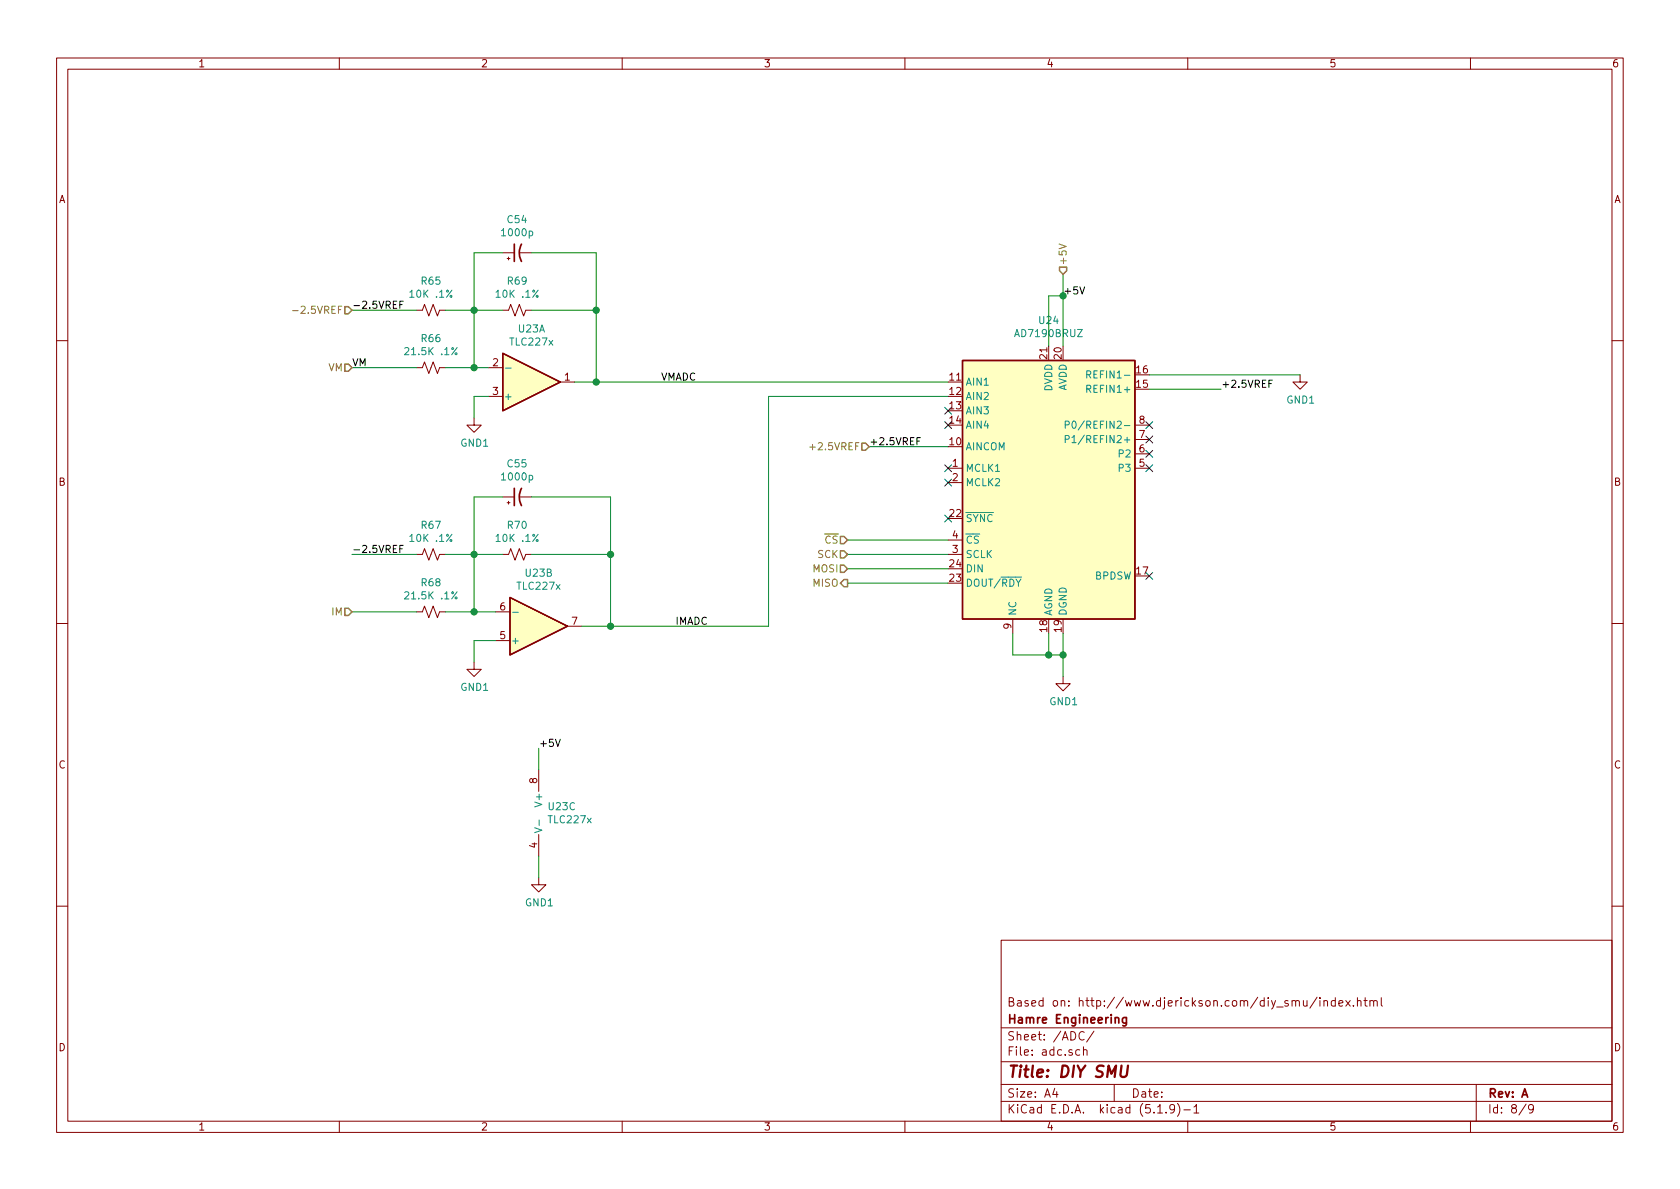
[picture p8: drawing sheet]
EESchema Schematic File Version 4
EELAYER 30 0
EELAYER END
$Descr A4 11693 8268
encoding utf-8
Sheet 8 9
Title "DIY SMU"
Date ""
Rev "A"
Comp "Hamre Engineering"
Comment1 "Based on: http://www.djerickson.com/diy_smu/index.html"
Comment2 ""
Comment3 ""
Comment4 ""
$EndDescr
$Comp
L Device:R_Small_US R65
U 1 1
P 3000 2150
F 0 "R65" V 2795 2150 50  0000 C CNN
F 1 "10K .1%" V 2886 2150 50  0000 C CNN
F 2 "Resistors_SMD:R_0603" H 3000 2150 50  0001 C CNN
F 3 "~" H 3000 2150 50  0001 C CNN
F 4 "Yageo" H 3000 2150 50  0001 C CNN "Manufacturer"
F 5 "RT0603BRD1010KL" H 3000 2150 50  0001 C CNN "partnr"
	1    3000 2150
	0    1    1    0   
$EndComp
$Comp
L Device:R_Small_US R66
U 1 1
P 3000 2550
F 0 "R66" V 2795 2550 50  0000 C CNN
F 1 "21.5K .1%" V 2886 2550 50  0000 C CNN
F 2 "Resistors_SMD:R_0603" H 3000 2550 50  0001 C CNN
F 3 "~" H 3000 2550 50  0001 C CNN
F 4 "Yageo" H 3000 2550 50  0001 C CNN "Manufacturer"
F 5 "RT0603BRD0721K5L" H 3000 2550 50  0001 C CNN "partnr"
	1    3000 2550
	0    1    1    0   
$EndComp
$Comp
L Device:CP1_Small C54
U 1 1
P 3600 1750
F 0 "C54" V 3828 1750 50  0000 C CNN
F 1 "1000p" V 3737 1750 50  0000 C CNN
F 2 "Capacitors_SMD:C_0603" H 3600 1750 50  0001 C CNN
F 3 "~" H 3600 1750 50  0001 C CNN
F 4 "Samsung Electro-Mechanics" H 3600 1750 50  0001 C CNN "Manufacturer"
F 5 "CL10B102KB8NNNC" H 3600 1750 50  0001 C CNN "partnr"
	1    3600 1750
	0    -1   -1   0   
$EndComp
$Comp
L Device:R_Small_US R69
U 1 1
P 3600 2150
F 0 "R69" V 3395 2150 50  0000 C CNN
F 1 "10K .1%" V 3486 2150 50  0000 C CNN
F 2 "Resistors_SMD:R_0603" H 3600 2150 50  0001 C CNN
F 3 "~" H 3600 2150 50  0001 C CNN
F 4 "Yageo" H 3600 2150 50  0001 C CNN "Manufacturer"
F 5 "RT0603BRD1010KL" H 3600 2150 50  0001 C CNN "partnr"
	1    3600 2150
	0    1    1    0   
$EndComp
Wire Wire Line
	3100 2550 3300 2550
Wire Wire Line
	3300 2550 3300 2150
Wire Wire Line
	3300 1750 3500 1750
Wire Wire Line
	3100 2150 3300 2150
Connection ~ 3300 2150
Wire Wire Line
	3300 2150 3300 1750
Wire Wire Line
	3500 2150 3300 2150
Wire Wire Line
	2900 2150 2450 2150
Wire Wire Line
	2900 2550 2450 2550
Text Label 2450 2150 0    50   ~ 0
-2.5VREF
Text Label 2450 2550 0    50   ~ 0
VM
Text HLabel 2450 2150 0    50   Input ~ 0
-2.5VREF
Text HLabel 2450 2550 0    50   Input ~ 0
VM
$Comp
L Device:R_Small_US R67
U 1 1
P 3000 3850
F 0 "R67" V 2795 3850 50  0000 C CNN
F 1 "10K .1%" V 2886 3850 50  0000 C CNN
F 2 "Resistors_SMD:R_0603" H 3000 3850 50  0001 C CNN
F 3 "~" H 3000 3850 50  0001 C CNN
F 4 "Yageo" H 3000 3850 50  0001 C CNN "Manufacturer"
F 5 "RT0603BRD1010KL" H 3000 3850 50  0001 C CNN "partnr"
	1    3000 3850
	0    1    1    0   
$EndComp
$Comp
L Device:R_Small_US R68
U 1 1
P 3000 4250
F 0 "R68" V 2795 4250 50  0000 C CNN
F 1 "21.5K .1%" V 2886 4250 50  0000 C CNN
F 2 "Resistors_SMD:R_0603" H 3000 4250 50  0001 C CNN
F 3 "~" H 3000 4250 50  0001 C CNN
F 4 "Yageo" H 3000 4250 50  0001 C CNN "Manufacturer"
F 5 "RT0603BRD0721K5L" H 3000 4250 50  0001 C CNN "partnr"
	1    3000 4250
	0    1    1    0   
$EndComp
$Comp
L Device:CP1_Small C55
U 1 1
P 3600 3450
F 0 "C55" V 3828 3450 50  0000 C CNN
F 1 "1000p" V 3737 3450 50  0000 C CNN
F 2 "Capacitors_SMD:C_0603" H 3600 3450 50  0001 C CNN
F 3 "~" H 3600 3450 50  0001 C CNN
F 4 "Samsung Electro-Mechanics" H 3600 3450 50  0001 C CNN "Manufacturer"
F 5 "CL10B102KB8NNNC" H 3600 3450 50  0001 C CNN "partnr"
	1    3600 3450
	0    -1   -1   0   
$EndComp
$Comp
L Device:R_Small_US R70
U 1 1
P 3600 3850
F 0 "R70" V 3395 3850 50  0000 C CNN
F 1 "10K .1%" V 3486 3850 50  0000 C CNN
F 2 "Resistors_SMD:R_0603" H 3600 3850 50  0001 C CNN
F 3 "~" H 3600 3850 50  0001 C CNN
F 4 "Yageo" H 3600 3850 50  0001 C CNN "Manufacturer"
F 5 "RT0603BRD1010KL" H 3600 3850 50  0001 C CNN "partnr"
	1    3600 3850
	0    1    1    0   
$EndComp
Wire Wire Line
	3100 4250 3300 4250
Wire Wire Line
	3300 4250 3300 3850
Wire Wire Line
	3300 3450 3500 3450
Wire Wire Line
	3100 3850 3300 3850
Connection ~ 3300 3850
Wire Wire Line
	3300 3850 3300 3450
Wire Wire Line
	3500 3850 3300 3850
Wire Wire Line
	2900 3850 2450 3850
Wire Wire Line
	2900 4250 2450 4250
Text Label 2450 3850 0    50   ~ 0
-2.5VREF
Text HLabel 2450 4250 0    50   Input ~ 0
IM
$Comp
L parts:TLC227x U23
U 1 1
P 3700 2650
F 0 "U23" H 3700 2283 50  0000 C CNN
F 1 "TLC227x" H 3700 2374 50  0000 C CNN
F 2 "Housings_SOIC:SOIC-8_3.9x4.9mm_Pitch1.27mm" H 3800 2650 50  0001 C CNN
F 3 "https://www.ti.com/lit/ds/symlink/tlc2272a.pdf?ts=1610539637440&ref_url=https%253A%252F%252Fwww.ti.com%252Fstore%252Fti%252Fen%252Fp%252Fproduct%252F%253Fp%253DTLC2272ACDR" H 3950 2800 50  0001 C CNN
F 4 "Texas Instruments" H 3700 2650 50  0001 C CNN "Manufacturer"
F 5 "TLC2272AIDR" H 3700 2650 50  0001 C CNN "partnr"
	1    3700 2650
	1    0    0    1   
$EndComp
$Comp
L parts:TLC227x U23
U 2 1
P 3750 4350
F 0 "U23" H 3750 3983 50  0000 C CNN
F 1 "TLC227x" H 3750 4074 50  0000 C CNN
F 2 "Housings_SOIC:SOIC-8_3.9x4.9mm_Pitch1.27mm" H 3850 4350 50  0001 C CNN
F 3 "https://www.ti.com/lit/ds/symlink/tlc2272a.pdf?ts=1610539637440&ref_url=https%253A%252F%252Fwww.ti.com%252Fstore%252Fti%252Fen%252Fp%252Fproduct%252F%253Fp%253DTLC2272ACDR" H 4000 4500 50  0001 C CNN
F 4 "Texas Instruments" H 3750 4350 50  0001 C CNN "Manufacturer"
F 5 "TLC2272AIDR" H 3750 4350 50  0001 C CNN "partnr"
	2    3750 4350
	1    0    0    1   
$EndComp
$Comp
L parts:TLC227x U23
U 3 1
P 3750 5650
F 0 "U23" H 3808 5696 50  0000 L CNN
F 1 "TLC227x" H 3808 5605 50  0000 L CNN
F 2 "Housings_SOIC:SOIC-8_3.9x4.9mm_Pitch1.27mm" H 3850 5650 50  0001 C CNN
F 3 "https://www.ti.com/lit/ds/symlink/tlc2272a.pdf?ts=1610539637440&ref_url=https%253A%252F%252Fwww.ti.com%252Fstore%252Fti%252Fen%252Fp%252Fproduct%252F%253Fp%253DTLC2272ACDR" H 4000 5800 50  0001 C CNN
F 4 "Texas Instruments" H 3750 5650 50  0001 C CNN "Manufacturer"
F 5 "TLC2272AIDR" H 3750 5650 50  0001 C CNN "partnr"
	3    3750 5650
	1    0    0    -1  
$EndComp
Wire Wire Line
	3400 2550 3300 2550
Connection ~ 3300 2550
$Comp
L power:GND1 #PWR023
U 1 1
P 3300 2900
F 0 "#PWR023" H 3300 2650 50  0001 C CNN
F 1 "GND1" H 3305 2727 50  0000 C CNN
F 2 "" H 3300 2900 50  0001 C CNN
F 3 "" H 3300 2900 50  0001 C CNN
	1    3300 2900
	1    0    0    -1  
$EndComp
Wire Wire Line
	3400 2750 3300 2750
Wire Wire Line
	3300 2750 3300 2900
Wire Wire Line
	3450 4250 3300 4250
Connection ~ 3300 4250
$Comp
L power:GND1 #PWR024
U 1 1
P 3300 4600
F 0 "#PWR024" H 3300 4350 50  0001 C CNN
F 1 "GND1" H 3305 4427 50  0000 C CNN
F 2 "" H 3300 4600 50  0001 C CNN
F 3 "" H 3300 4600 50  0001 C CNN
	1    3300 4600
	1    0    0    -1  
$EndComp
Wire Wire Line
	3450 4450 3300 4450
Wire Wire Line
	3300 4450 3300 4600
Wire Wire Line
	3700 1750 4150 1750
Wire Wire Line
	4150 1750 4150 2150
Wire Wire Line
	4150 2650 4000 2650
Wire Wire Line
	3700 2150 4150 2150
Connection ~ 4150 2150
Wire Wire Line
	4150 2150 4150 2650
Wire Wire Line
	3700 3450 4250 3450
Wire Wire Line
	4250 3450 4250 3850
Wire Wire Line
	4250 4350 4050 4350
Wire Wire Line
	3700 3850 4250 3850
Connection ~ 4250 3850
Wire Wire Line
	4250 3850 4250 4350
Connection ~ 4150 2650
Connection ~ 4250 4350
Text Label 4600 2650 0    50   ~ 0
VMADC
Text Label 4700 4350 0    50   ~ 0
IMADC
$Comp
L parts:AD7190BRUZ U24
U 1 1
P 7300 3400
F 0 "U24" H 7300 4581 50  0000 C CNN
F 1 "AD7190BRUZ" H 7300 4490 50  0000 C CNN
F 2 "Housings_SSOP:TSSOP-24_4.4x7.8mm_Pitch0.65mm" H 7300 3400 50  0001 C CNN
F 3 "https://www.analog.com/media/en/technical-documentation/data-sheets/AD7190.pdf" H 7400 3100 50  0001 C CNN
F 4 "AD7190BRUZ" H 7300 3400 50  0001 C CNN "Manufacturer"
F 5 "AD7190BRUZ" H 7300 3400 50  0001 C CNN "partnr"
	1    7300 3400
	1    0    0    -1  
$EndComp
NoConn ~ 8000 3150
NoConn ~ 8000 3250
NoConn ~ 8000 4000
NoConn ~ 6600 3350
NoConn ~ 6600 3250
NoConn ~ 6600 2850
NoConn ~ 6600 2950
Wire Wire Line
	4150 2650 6600 2650
Wire Wire Line
	6600 2750 5350 2750
Wire Wire Line
	5350 2750 5350 4350
Wire Wire Line
	4250 4350 5350 4350
Wire Wire Line
	6600 3100 6050 3100
Wire Wire Line
	7400 2400 7400 2050
Wire Wire Line
	7300 2400 7300 2050
Wire Wire Line
	7300 2050 7400 2050
Connection ~ 7400 2050
Wire Wire Line
	7400 2050 7400 1900
Text Label 7400 2050 0    50   ~ 0
+5V
Text Label 6050 3100 0    50   ~ 0
+2.5VREF
$Comp
L power:GND1 #PWR026
U 1 1
P 7400 4700
F 0 "#PWR026" H 7400 4450 50  0001 C CNN
F 1 "GND1" H 7405 4527 50  0000 C CNN
F 2 "" H 7400 4700 50  0001 C CNN
F 3 "" H 7400 4700 50  0001 C CNN
	1    7400 4700
	1    0    0    -1  
$EndComp
Wire Wire Line
	7400 4550 7300 4550
Wire Wire Line
	7300 4550 7300 4400
Wire Wire Line
	7400 4400 7400 4550
Connection ~ 7400 4550
Wire Wire Line
	7400 4550 7400 4700
Wire Wire Line
	7300 4550 7050 4550
Wire Wire Line
	7050 4550 7050 4400
Connection ~ 7300 4550
NoConn ~ 8000 2950
NoConn ~ 8000 3050
$Comp
L power:GND1 #PWR027
U 1 1
P 9050 2600
F 0 "#PWR027" H 9050 2350 50  0001 C CNN
F 1 "GND1" H 9055 2427 50  0000 C CNN
F 2 "" H 9050 2600 50  0001 C CNN
F 3 "" H 9050 2600 50  0001 C CNN
	1    9050 2600
	1    0    0    -1  
$EndComp
Wire Wire Line
	8000 2600 9050 2600
Wire Wire Line
	8000 2700 8500 2700
Text Label 8500 2700 0    50   ~ 0
+2.5VREF
Text HLabel 6050 3100 0    50   Input ~ 0
+2.5VREF
NoConn ~ 6600 3600
Text HLabel 5900 3750 0    50   Input ~ 0
~CS
Text HLabel 5900 3850 0    50   Input ~ 0
SCK
Text HLabel 5900 3950 0    50   Input ~ 0
MOSI
Text HLabel 5900 4050 0    50   Output ~ 0
MISO
Wire Wire Line
	6600 4050 5900 4050
Wire Wire Line
	5900 3950 6600 3950
Wire Wire Line
	6600 3850 5900 3850
Wire Wire Line
	5900 3750 6600 3750
$Comp
L power:GND1 #PWR025
U 1 1
P 3750 6100
F 0 "#PWR025" H 3750 5850 50  0001 C CNN
F 1 "GND1" H 3755 5927 50  0000 C CNN
F 2 "" H 3750 6100 50  0001 C CNN
F 3 "" H 3750 6100 50  0001 C CNN
	1    3750 6100
	1    0    0    -1  
$EndComp
Wire Wire Line
	3750 6100 3750 5950
Wire Wire Line
	3750 5350 3750 5200
Text Label 3750 5200 0    50   ~ 0
+5V
Text HLabel 7400 1900 1    50   Input ~ 0
+5V
$EndSCHEMATC
